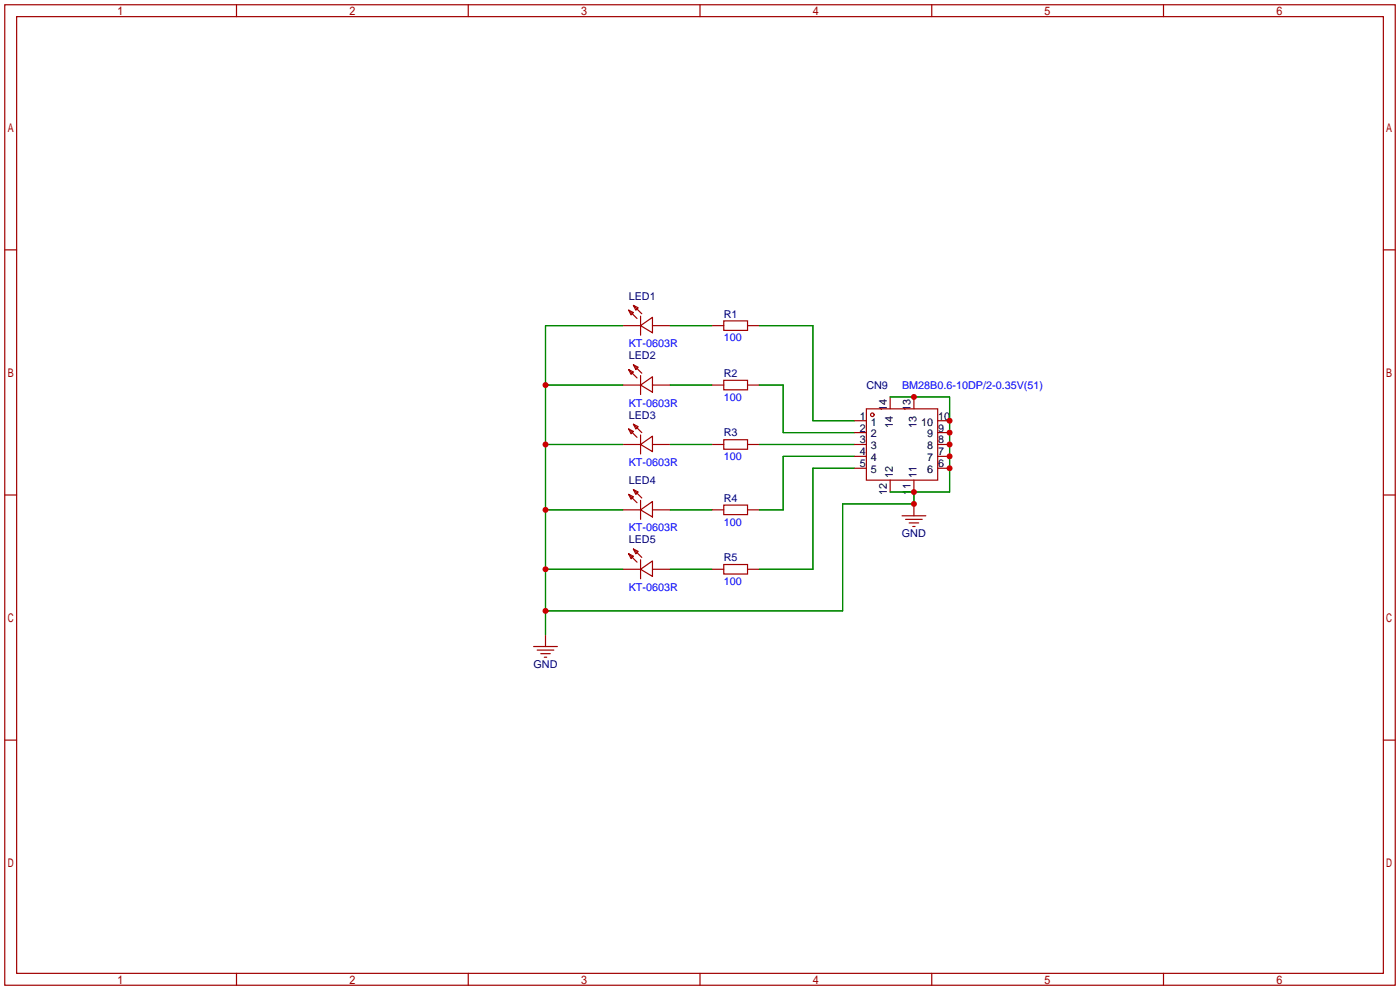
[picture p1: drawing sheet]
<svg xmlns="http://www.w3.org/2000/svg" width="299mm" height="212mm" viewBox="0 0 299 212" stroke-linecap="round" stroke-linejoin="round" font-family="sans-serif">
<g fill="none" stroke="#a10000" stroke-width=".25">
<path d="M1 1h297.2v209.6h-297.2zM3.6 3.6h292.1v204.4h-292.1zM50.5 1v2.6M100.1 1v2.6M149.6 1v2.6M199.1 1v2.6M248.7 1v2.6M1 53.4h2.6M295.7 53.4h2.5M133.1 69.6h3.8M134.4 66.3l1 .5-.5 .5zM134.4 79l1 .5-.5 .5z"/>
<path d="M134.4 66.3l1.7 1.8M134.4 79l1.7 1.8M135.4 65.3l1 .5-.5 .5zM135.4 78l1 .5-.5 .5zM135.4 65.3l1.8 1.8M135.4 78l1.8 1.8M136.9 69.6l2.5-1.8v3.3zM136.9 67.6v4M139.4 69.6h3.9M152.1 69.6h2.6M154.7 68.6h5.1v2h-5.1zM159.8 69.6h2.5"/>
<path d="M133.1 82.3h3.8M133.1 95h3.8M134.4 91.7l1 .5-.5 .5zM134.4 91.7l1.7 1.8M135.4 90.7l1 .5-.5 .5zM135.4 90.7l1.8 1.8M136.9 82.3l2.5-1.8v3.3zM136.9 95l2.5-1.8v3.3zM136.9 80.3v4M136.9 93v4M139.4 82.3h3.9M139.4 95h3.9"/>
<path d="M152.1 82.3h2.6M152.1 95h2.6M154.7 81.3h5.1v2h-5.1zM154.7 94h5.1v2h-5.1zM159.8 82.3h2.5M159.8 95h2.5M182.6 95h2.6M182.6 89.9h2.6M182.6 92.5h2.6M182.6 97.5h2.6M185.2 87.4h15.2v15.2h-15.2zM190.2 84.8v2.6"/>
<path d="M195.3 84.8v2.6M200.4 95h2.5M200.4 89.9h2.5M200.4 92.5h2.5M200.4 97.5h2.5M1 105.8h2.6M133.1 109h3.8M134.4 105.7l1 .5-.5 .5zM134.4 118.4l1 .5-.5 .5zM134.4 105.7l1.7 1.7M134.4 118.4l1.7 1.7M135.4 104.6l1 .6-.5 .5z"/>
<path d="M135.4 117.3l1 .6-.5 .5zM135.4 104.6l1.8 1.8M135.4 117.3l1.8 1.8M136.9 109l2.5-1.8v3.3zM136.9 106.9v4.1M136.9 119.6v4.1M139.4 109h3.9M152.1 109h2.6M154.7 107.9h5.1v2.1h-5.1zM159.8 109h2.5M182.6 100.1h2.6M190.2 102.6v2.6"/>
<path d="M192.8 110.2h5.1M193.5 111h3.6M194.3 111.8h2M195.1 112.5h.5M195.3 102.6v2.6M195.3 107.7v2.5M200.4 100.1h2.5M295.7 105.8h2.5M114 138.2h5.1M114.8 138.9h3.6M115.6 139.7h2M116.6 135.6v2.6"/>
<path d="M133.1 121.7h3.8M136.9 121.7l2.5-1.8v3.3zM139.4 121.7h3.9M152.1 121.7h2.6M154.7 120.6h5.1v2.1h-5.1zM159.8 121.7h2.5M1 158.2h2.6M116.3 140.5h.5M295.7 158.2h2.5M50.5 208v2.6M100.1 208v2.6M149.6 208v2.6"/>
<path d="M199.1 208v2.6M248.7 208v2.6"/>
<circle cx="186.4" cy="88.6" r=".38"/>
</g>
<g fill="none" stroke="#008700" stroke-width=".25">
<path d="M133.1 69.6h-16.5v66M143.3 69.6h8.8M162.3 69.6h11.4v20.3h8.9M116.6 82.3h16.5M116.6 95h16.5M143.3 82.3h8.8M143.3 95h8.8M162.3 82.3h5.1v10.2h15.2M162.3 95h20.3M182.6 97.5h-15.2v11.5h-5.1M190.2 84.8h12.7v20.4h-12.7M116.6 109h16.5"/>
<path d="M143.3 109h8.8M182.6 100.1h-8.9v21.6h-11.4M195.3 105.2v2.5h-15.2v22.9h-63.5M116.6 121.7h16.5M143.3 121.7h8.8"/>
</g>
<g fill="#c00">
<circle cx="116.6" cy="121.7" r=".63"/>
<circle cx="116.6" cy="109" r=".63"/>
<circle cx="116.6" cy="95" r=".63"/>
<circle cx="116.6" cy="82.3" r=".63"/>
<circle cx="116.6" cy="130.6" r=".63"/>
<circle cx="195.3" cy="107.7" r=".63"/>
<circle cx="195.3" cy="105.2" r=".63"/>
<circle cx="202.9" cy="100.1" r=".63"/>
<circle cx="202.9" cy="97.5" r=".63"/>
<circle cx="202.9" cy="95" r=".63"/>
<circle cx="202.9" cy="92.5" r=".63"/>
<circle cx="202.9" cy="89.9" r=".63"/>
<circle cx="195.3" cy="84.8" r=".63"/>
</g>
<g font-size="2.3" fill="#000080">
<text x="134.4" y="64.1">LED1</text>
<text x="154.7" y="67.9">R1</text>
<text x="134.4" y="76.8">LED2</text>
<text x="154.7" y="80.6">R2</text>
<text x="185.2" y="83.1">CN9</text>
<text x="134.4" y="89.5">LED3</text>
<text x="154.7" y="93.3">R3</text>
<text x="134.4" y="103.4">LED4</text>
<text x="154.7" y="107.2">R4</text>
<text x="134.4" y="116.1">LED5</text>
<text x="154.7" y="119.9">R5</text>
<text x="192.8" y="114.9">GND</text>
<text x="114" y="142.8">GND</text>
</g>
<g font-size="2.3" fill="#00f">
<text x="134.4" y="74.2">KT-0603R</text>
<text x="154.7" y="72.9">100</text>
<text x="192.8" y="83.1">BM28B0.6-10DP/2-0.35V(51)</text>
<text x="134.4" y="86.9">KT-0603R</text>
<text x="154.7" y="85.6">100</text>
<text x="134.4" y="99.6">KT-0603R</text>
<text x="154.7" y="98.3">100</text>
<text x="134.4" y="113.6">KT-0603R</text>
<text x="154.7" y="112.3">100</text>
<text x="154.7" y="125">100</text>
<text x="134.4" y="126.3">KT-0603R</text>
</g>
<g font-size="2.3">
<text x="183.8" y="89.7">1</text>
<text x="189.5" y="87.7" transform="rotate(-90 189.5 87.7)">14</text>
<text x="194.6" y="87.7" transform="rotate(-90 194.6 87.7)">13</text>
<text x="200.5" y="89.7">10</text>
<text x="183.8" y="94.8">3</text>
<text x="183.8" y="92.2">2</text>
<text x="186.1" y="93.5">2</text>
<text x="186.1" y="91">1</text>
<text x="190.8" y="91.4" transform="rotate(-90 190.8 91.4)">14</text>
<text x="195.9" y="91.4" transform="rotate(-90 195.9 91.4)">13</text>
<text x="196.9" y="91">10</text>
<text x="198.2" y="93.5">9</text>
<text x="200.5" y="92.2">9</text>
<text x="200.5" y="94.8">8</text>
<text x="183.8" y="99.8">5</text>
<text x="183.8" y="97.3">4</text>
<text x="186.1" y="101.1">5</text>
<text x="186.1" y="98.6">4</text>
<text x="186.1" y="96">3</text>
<text x="198.2" y="96">8</text>
<text x="198.2" y="98.6">7</text>
<text x="198.2" y="101.1">6</text>
<text x="200.5" y="97.3">7</text>
<text x="200.5" y="99.8">6</text>
<text x="189.5" y="105.8" transform="rotate(-90 189.5 105.8)">12</text>
<text x="190.8" y="102.2" transform="rotate(-90 190.8 102.2)">12</text>
<text x="194.6" y="105.8" transform="rotate(-90 194.6 105.8)">11</text>
<text x="195.9" y="102.2" transform="rotate(-90 195.9 102.2)">11</text>
</g>
</svg>
